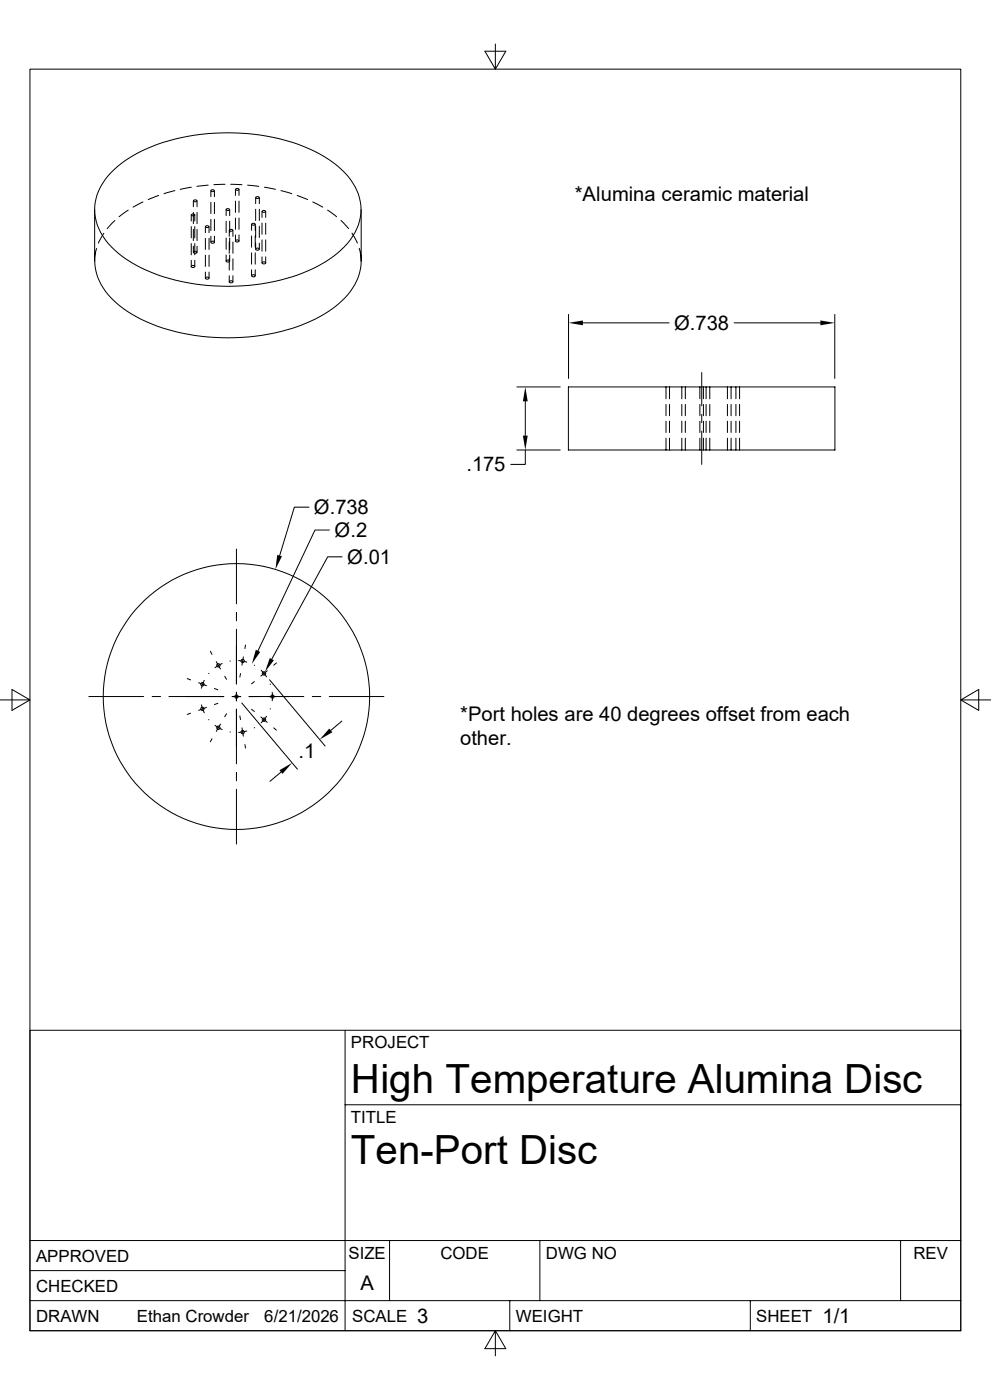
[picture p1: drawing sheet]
<svg xmlns="http://www.w3.org/2000/svg" width="297mm" height="420mm" viewBox="0 0 297 420" stroke-linecap="round" stroke-linejoin="round" font-family="sans-serif">
<g fill="none" stroke="#000" stroke-width=".3">
<path d="M148.5 13.2v7.5l-3.2-5.3h6.3l-3.1 5.3M33.4 51.7a41.3 41.3 0 0 1 21-10.4 64 64 0 0 1 39.9 4.1 25.3 25.3 0 0 1 13.1 12.8 15.1 15.1 0 0 1-4.2 15.8 41.3 41.3 0 0 1-21 10.5 64 64 0 0 1-39.9-4.2 25.3 25.3 0 0 1-13.1-12.8 15.1 15.1 0 0 1 4.2-15.8zM47.5 58.6l-3.1 1.3M52.4 57.2l-3.3 .9M57.4 56.2l-3.4 .6M62.4 55.5l-3.4 .4M63.2 57.2v1.8M63.2 57.1a.52 .52 0 0 1 .6-.2 .52 .52 0 0 1 .4 .4 .52 .52 0 0 1-.6 .2 .52 .52 0 0 1-.4-.4zM64.3 57.2v1.8M67.4 55.3l-3.3 .1M69.1 55.3l3.4 .1M70.6 56.8v1.8"/>
<path d="M70.7 56.7a.52 .52 0 0 1 .5-.2 .52 .52 0 0 1 .4 .4 .52 .52 0 0 1-.6 .2 .52 .52 0 0 1-.3-.4zM71.6 56.8v1.8M74.2 55.5l3.4 .4M76.6 59.3v1.8M76.7 59.1a.52 .52 0 0 1 .6-.1 .52 .52 0 0 1 .3 .4 .52 .52 0 0 1-.5 .2 .52 .52 0 0 1-.4-.5zM77.7 59.3v1.8M79.2 56.2l3.3 .6M84.2 57.2l3.3 .9M89.1 58.6l3.1 1.3M28.4 62.9v15.4M28.4 78.3a17.3 17.3 0 0 0 7.2 13.2 49.3 49.3 0 0 0 26.7 9.6 61.1 61.1 0 0 0 33.5-6.1 22.8 22.8 0 0 0 12-13.2l.4-3.5M29 74.5l-.6 3.8"/>
<path d="M31.1 70l-1.6 2.9M34.4 66.2l-2.3 2.4M38.4 63l-2.7 2M42.8 60.6l-2.9 1.5M57.3 79.8a.52 .52 0 0 1 .6-.2 .52 .52 0 0 1 .4 .5l-.7 .1zM57.3 64.5v1.8M57.3 68v3.4M57.3 73.1v3.4M57.3 78.1v1.8M57.4 64.3a.52 .52 0 0 1 .6-.1 .52 .52 0 0 1 .3 .4 .52 .52 0 0 1-.5 .2 .52 .52 0 0 1-.4-.5zM58 60.2v1.8M58 63.7v3.4"/>
<path d="M58 68.8v3.4M58 73.9v1.8M58 60.1a.52 .52 0 0 1 .6-.2 .52 .52 0 0 1 .4 .5 .52 .52 0 0 1-.6 .1 .52 .52 0 0 1-.4-.4zM58 75.5a.46 .46 0 0 1 .7-.2 .46 .46 0 0 1 .2 .6l-.6 .1-.3-.2zM58.4 64.5v1.8M58.4 68v3.4M58.4 73.1v3.4M58.4 78.1v1.8M59.1 60.2v1.8M59.1 63.7v3.4M59.1 68.8v3.4M59.1 73.9v1.8"/>
<path d="M61.6 68v1.8M61.6 71.5v3.3M61.6 76.5v3.4M61.6 67.9a.52 .52 0 0 1 .6-.2 .52 .52 0 0 1 .4 .4 .52 .52 0 0 1-.6 .2 .52 .52 0 0 1-.4-.4zM62.7 68v1.8M62.7 71.5v3.3M62.7 76.5v3.4M63.2 72.6a.5 .5 0 0 1 .6-.3 .5 .5 0 0 1 .3 .6h-.6zM63.2 60.7v3.4M63.2 65.8v3.4M63.2 70.9v1.7M64.3 60.7v3.4"/>
<path d="M64.3 65.8v3.4M64.3 70.9v1.7M67.8 62.9v1.8M67.8 66.4v3.4M67.8 71.4v3.4M67.8 76.5v1.8M67.8 62.7a.52 .52 0 0 1 .6-.1 .52 .52 0 0 1 .3 .4 .52 .52 0 0 1-.5 .2 .52 .52 0 0 1-.4-.5zM67.9 78.1h.1a.4 .4 0 0 1 .6-.1 .4 .4 0 0 1 0 .6h-.7l-.1-.2zM68.7 69.1v1.8M68.7 72.6v3.4M68.7 77.6v3.4M68.8 69a.52 .52 0 0 1 .5-.2 .52 .52 0 0 1 .4 .4 .52 .52 0 0 1-.5 .2 .52 .52 0 0 1-.4-.4z"/>
<path d="M68.8 62.9v1.8M68.8 66.4v3.4M68.8 71.4v3.4M68.8 76.5v1.8M69.8 69.1v1.8M69.8 72.6v3.4M69.8 77.6v3.4M70.6 72.2a.5 .5 0 0 1 .6-.3 .5 .5 0 0 1 .3 .6l-.7 .1zM70.6 60.3v3.4M70.6 65.4v3.4M70.6 70.5v1.8M71.6 60.3v3.4"/>
<path d="M71.6 65.4v3.4M71.6 70.5v1.8M75.4 67.3v1.8M75.4 70.8v3.4M75.4 75.9v3.3M75.5 67.1a.52 .52 0 0 1 .5-.1 .52 .52 0 0 1 .4 .4 .52 .52 0 0 1-.5 .2 .52 .52 0 0 1-.4-.5zM76.5 67.3v1.8M76.5 70.8v3.4M76.5 75.9v3.3M76.6 62.8v3.4M76.6 67.9v3.3M76.6 72.9v1.8"/>
<path d="M76.7 74.6a.47 .47 0 0 1 .6-.2 .47 .47 0 0 1 .3 .6h-.7l-.3-.2zM77.7 62.8v3.4M77.7 67.9v3.3M77.7 72.9v1.8M78.5 63.4v1.8M78.5 66.9v3.4M78.5 72v3.4M78.5 77v1.9M78.6 63.3a.52 .52 0 0 1 .6-.2 .52 .52 0 0 1 .3 .4 .52 .52 0 0 1-.5 .2 .52 .52 0 0 1-.4-.4zM78.6 78.7a.51 .51 0 0 1 .6-.2 .51 .51 0 0 1 .3 .5 .51 .51 0 0 1-.6 .2 .51 .51 0 0 1-.3-.5zM79.6 63.4v1.8M79.6 66.9v3.4"/>
<path d="M79.6 72v3.4M79.6 77v1.9M93.7 60.6l3 1.5M98.2 63l2.7 2M102.2 66.1l2.3 2.5M105.5 69.9l1.6 3M107.7 74.5l.5 3.8M108.2 62.9v15.4M61.6 81.6v1.8M61.6 83.3a.46 .46 0 0 1 .7-.3 .46 .46 0 0 1 .2 .7h-.6l-.3-.1zM62.7 81.6v1.8M68.7 82.7v1.8"/>
<path d="M68.8 84.3a.46 .46 0 0 1 .6-.1 .46 .46 0 0 1 .2 .6 .45 .45 0 0 1-.6 .1 .45 .45 0 0 1-.2-.6zM69.8 82.7v1.8M75.4 80.9v1.8M75.5 82.6a.47 .47 0 0 1 .6-.3 .47 .47 0 0 1 .2 .7h-.6l-.3-.2zM76.5 80.9v1.8M170.4 94.3v19.2M174.7 96.9h25.8M220 96.9h25.9M250.2 94.3v19.2M154.9 116.1h13M170.3 116.1h79.9v18.9h-79.9zM199.6 116.1v3.5"/>
<path d="M200.7 116.1v3.5M204.3 116.1v3.5M205.4 116.1v3.5M209.8 116.1v3.5M210.3 111.8v10M210.8 116.1v3.5M211.6 116.1v3.5M212.7 116.1v3.5M218 116.1v3.5M219.1 116.1v3.5M220.6 116.1v3.5M221.7 116.1v3.5"/>
<path d="M154.9 135h13M157.4 135v4.3h-4.3M157.4 120.4v10.3M199.6 121.3v3.4M199.6 126.4v3.4M199.6 131.4v3.6M200.7 121.3v3.4M200.7 126.4v3.4M200.7 131.4v3.6M204.3 121.3v3.4M204.3 126.4v3.4M204.3 131.4v3.6"/>
<path d="M205.4 121.3v3.4M205.4 126.4v3.4M205.4 131.4v3.6M209.8 121.3v3.4M209.8 126.4v3.4M209.8 131.4v3.6M210.3 124.3v2.5M210.3 129.3v10M210.8 121.3v3.4M210.8 126.4v3.4M210.8 131.4v3.6M211.6 121.3v3.4"/>
<path d="M211.6 126.4v3.4M211.6 131.4v3.6M212.7 121.3v3.4M212.7 126.4v3.4M212.7 131.4v3.6M218 121.3v3.4M218 126.4v3.4M218 131.4v3.6M219.1 121.3v3.4M219.1 126.4v3.4M219.1 131.4v3.6M220.6 121.3v3.4"/>
<path d="M220.6 126.4v3.4M220.6 131.4v3.6M221.7 121.3v3.4M221.7 126.4v3.4M221.7 131.4v3.6M92.6 152.1h-4.4l-4.4 14.6M98.7 159h-4.3l-17.1 36.3M70.9 164.7v16.4M102.5 167h-4.3l-16.8 30.7M63 195.4l.5 .9M64.8 198.5l1.3 2.2M66.6 199.1l-2.2 1.2"/>
<path d="M69 198.3h-.1M70.9 183.7v2.5M70.9 188.8v16.3M71.5 198.2l2.5 .4M72.9 197.1l-.4 2.5M73.6 193.5l-.2 1.1M76.2 199.6h.1M82.8 198.9l-.8 .7M0 210h9l-5.4-3.2v6.3l5.4-3.1M26.6 209h16.5M45.6 209h2.5M50.6 209h16.5"/>
<path d="M56.1 203.6l1 .4M57.1 214l-1 .3M59.5 204.8l2.4 .9M60 208.9v.1M60.4 211.5l.8 2.3M61.2 204.1l-.8 2.4M61.9 212.2l-2.4 .9M62.5 215.9h.1M62.6 202l-.1 .1M64.3 206.5l1 .4M64.4 217.6l2.2 1.3M65.3 211l-1 .4"/>
<path d="M66.1 217.2l-1.3 2.2M67.4 202.9l.5 .9M67.9 214.1l-.5 .9M68.9 219.6h.1M70.9 212.8v16.4M70.9 207.7v2.5M71.9 214.8l.2 1.1M72.1 202.1l-.2 1M72.1 209h-2.5M72.5 210.9l16.7 19.9M72.5 218.4l.4 2.5M74 219.3l-2.5 .5"/>
<path d="M75.4 212.8l.8 .6M76.2 204.5l-.8 .6M76.3 218.3l-.1 .1M78.2 215.1l1.9 1.6M78.3 201.1l1.6 1.9M79.9 214.9l-1.6 1.9M80.1 201.2l-1.9 1.6M80.8 203.9l16.7 19.9M81 205.2v.1M81 212.6v.1M81.6 207.7v2.5M82 218.4l.8 .6"/>
<path d="M91.1 209h-16.4M93.6 209h2.5M98.7 209h16.4M102.4 216.3l-3.3 2.8M288 210l5.3 3.1v-6.3l-5.3 3.2h8.9M63.5 221.6l-.5 .9M70.9 231.7v2.5M70.9 236.8v16.4M73.4 223.4l.2 1M84.2 231.6l-3.3 2.8M103.4 309.1v90.1M103.4 331.4h184.6"/>
<path d="M9 372.2h279M116.8 372.2v18M161.8 372.2v18M269.9 372.2v18M9 399.2v-378.5h279v378.5M9 399.2v-90.1h279v90.1M9 399.2h279M9 390.2h279M9 381.2h94.4M148.5 399.2l3.1 5.4h-6.3l3.2-5.4v7.5M152.8 390.2v9M224.9 390.2v9"/>
<circle cx="65.5" cy="199.6" r=".5"/>
<circle cx="72.7" cy="198.3" r=".5"/>
<circle cx="60.7" cy="205.3" r=".5"/>
<circle cx="60.7" cy="212.6" r=".5"/>
<circle cx="65.5" cy="218.3" r=".5"/>
<circle cx="70.9" cy="208.9" r=".5"/>
<circle cx="70.9" cy="208.9" r="39.9"/>
<circle cx="72.7" cy="219.6" r=".5"/>
<circle cx="79.1" cy="202" r=".5"/>
<circle cx="79.1" cy="215.9" r=".5"/>
<circle cx="81.7" cy="208.9" r=".5"/>
</g>
<path d="M170.4 96.9l4.3-.8v1.5zM245.9 96.1l4.3 .8-4.3 .7zM157.4 116.1l.8 4.3h-1.5zM156.7 130.7h1.5l-.8 4.3zM83.1 166.5l1.4 .4-2 3.9zM76.7 194.9l1.3 .7-2.5 3.6zM80.9 197.4l1.2 .7-2.7 3.4zM98.7 218.6l.9 1.1-3.8 2.2zM83.8 231.1l3.7-2.2-2.8 3.3z" fill="#000"/>
<g font-size="12.1">
<text x="105.2" y="327.8">High Temperature Alumina Disc</text>
<text x="105.2" y="349.1">Ten-Port Disc</text>
</g>
<g font-size="6.1">
<text x="172.3" y="60.4">*Alumina ceramic material</text>
<text x="202.1" y="98.9">Ø.738</text>
<text x="139.8" y="141.4">.175</text>
<text x="94.1" y="154.2">Ø.738</text>
<text x="100.3" y="161.1">Ø.2</text>
<text x="104.1" y="169.1">Ø.01</text>
<text x="137.9" y="216.2">*Port holes are 40 degrees offset from each</text>
<text x="89.5" y="227.5">.1</text>
<text x="137.9" y="223.4">other.</text>
<text x="108.1" y="387.1">A</text>
<text x="125.1" y="396.8">3</text>
<text x="246.5" y="396.8">1/1</text>
</g>
<g font-size="5">
<text x="105.2" y="314.5">PROJECT</text>
<text x="105.2" y="336.8">TITLE</text>
<text x="104.5" y="377.6">SIZE</text>
<text x="132" y="377.6">CODE</text>
<text x="163.6" y="377.6">DWG NO</text>
<text x="273.8" y="377.6">REV</text>
<text x="10.8" y="378.5">APPROVED</text>
<text x="10.8" y="387.5">CHECKED</text>
<text x="10.8" y="396.5">DRAWN</text>
<text x="41" y="396.5">Ethan Crowder</text>
<text x="79.2" y="396.5">6/21/2026</text>
<text x="105.5" y="396.5">SCALE</text>
<text x="154.6" y="396.5">WEIGHT</text>
<text x="226.6" y="396.5">SHEET</text>
</g>
</svg>
